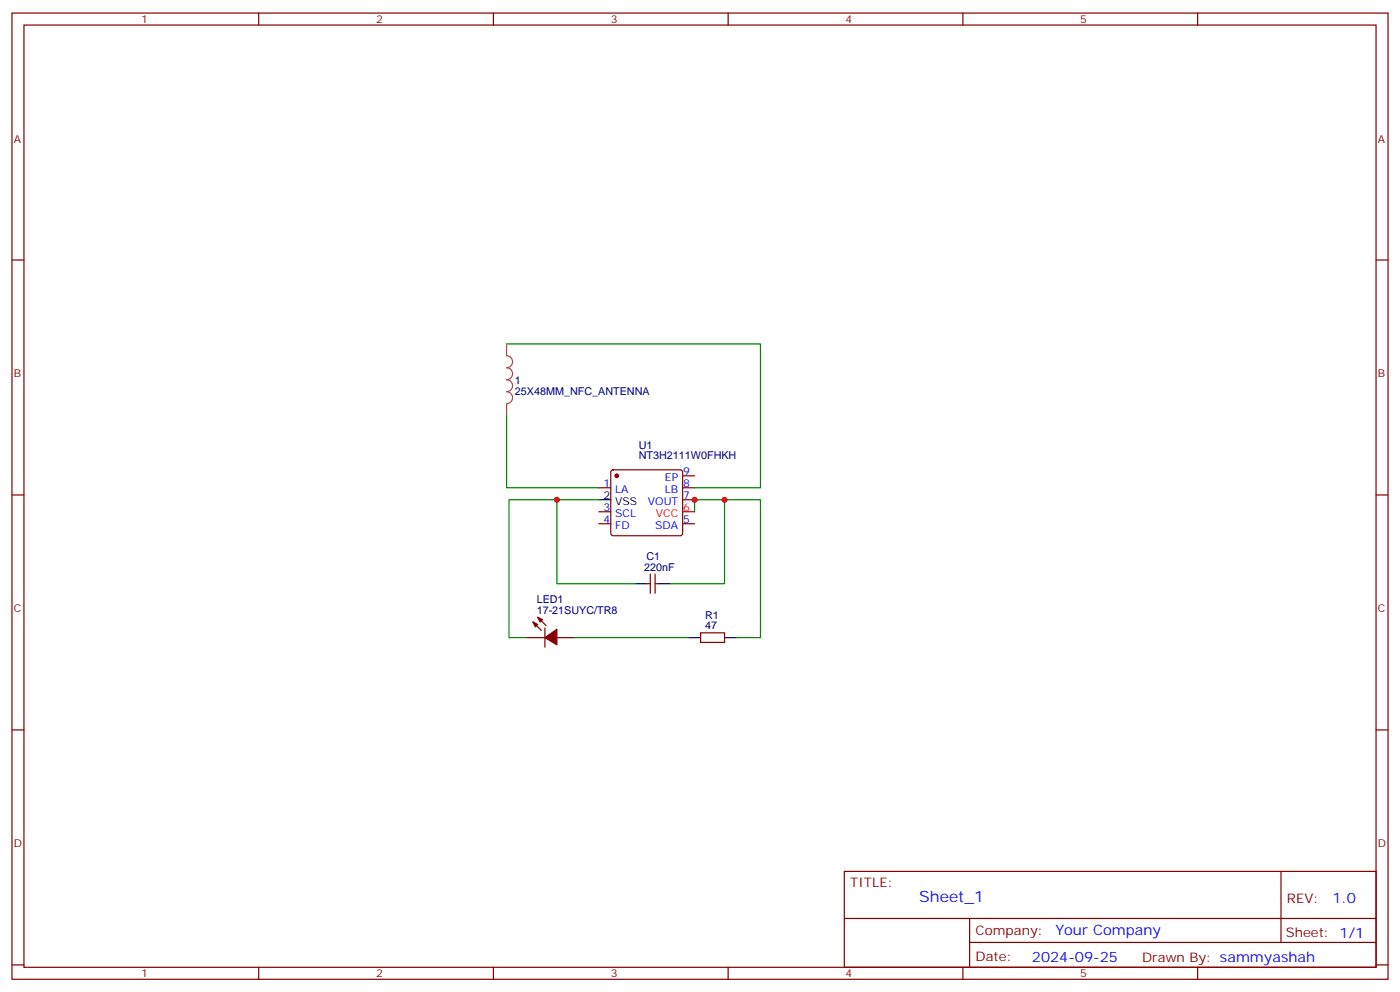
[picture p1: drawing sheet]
<svg xmlns="http://www.w3.org/2000/svg" width="412mm" height="292mm" viewBox="0 0 412 292" stroke-linecap="round" stroke-linejoin="round" font-family="sans-serif">
<g fill="none" stroke="#870000" stroke-width=".35">
<path d="M3.5 3.8h405.4v284.4h-405.4zM7.1 7.4h398.2v277.3h-398.2zM76.2 3.8v3.6M145.3 3.8v3.6M214.5 3.8v3.6M283.6 3.8v3.6M352.8 3.8v3.6M3.5 76.5h3.6M405.3 76.5h3.6M180.2 138.5l.4-.2h19.8l.5 .2 .2 .5v18l-.3 .4-.4 .3h-19.8l-.5-.3-.2-.4v-18zM3.5 145.7h3.6M176.4 143.5h3.5"/>
<path d="M176.4 154.1h3.5M176.4 150.6h3.5M201.1 140h3.5M201.1 143.5h3.5M201.1 147.1h3.5M201.1 154.1h3.5M405.3 145.7h3.6M190.5 171.8h1.1M191.6 168.9v5.7M193 168.9v5.7M193 171.8h1M155.2 187.6h5.3"/>
<path d="M157 183.1l2.5 2.4M158.4 181.6l2.5 2.5M160.5 184.8v5.7M164 187.6h5.3M206.4 186.2h7v2.9h-7zM3.5 214.8h3.6M405.3 214.8h3.6M248.7 256.4h156.6v28.3h-156.6zM377.3 256.5v20.8M248.7 270.3h156.5M285.6 277.3h119.6M285.6 270.3v14.1"/>
<path d="M3.5 284h3.6M76.2 284.7v3.5M145.3 284.7v3.5M214.5 284.7v3.5M283.6 284.7v3.5M352.8 284.7v3.5M405.3 284h3.6"/>
</g>
<path d="M201.1 150.6h3.5" fill="none" stroke="#f00" stroke-width=".35"/>
<path d="M176.4 147.1h3.5M187 171.8h3.5M194 171.8h3.6M202.8 187.6h3.6M213.4 187.6h3.6" fill="none" stroke="#000" stroke-width=".35"/>
<g fill="#870000" stroke="#870000" stroke-width=".35">
<path d="M157 183.1l1.4 .7-.7 .7z"/>
<path d="M158.4 181.6l1.4 .8-.7 .7z"/>
<path d="M160.5 187.6l3.5-2.4v4.6z"/>
<circle cx="181.7" cy="140" r=".53"/>
</g>
<path d="M149.2 101.2h74.8v42.3h-19.4M149.2 122.4v21.1h27.2M164 147.1h-14.1v40.5h5.3M176.4 147.1h-12.4v24.7h23M204.6 150.6v-3.5h8.8v24.7h-15.8M213.4 147.1h10.6v40.5h-7M169.3 187.6h33.5" fill="none" stroke="#008700" stroke-width=".35"/>
<path d="M149.2 101.2v3.5a1.76 1.76 0 0 1 1.8 1.7 1.76 1.76 0 0 1-1.8 1.8 1.76 1.76 0 0 1 1.8 1.8 1.76 1.76 0 0 1-1.8 1.7 1.76 1.76 0 0 1 1.8 1.8 1.76 1.76 0 0 1-1.8 1.8 1.76 1.76 0 0 1 1.8 1.7 1.76 1.76 0 0 1-1.8 1.8M149.2 118.9v3.5" fill="none" stroke="#a64a4a" stroke-width=".35"/>
<g fill="#c00">
<circle cx="204.6" cy="147.1" r=".88"/>
<circle cx="213.4" cy="147.1" r=".88"/>
<circle cx="164" cy="147.1" r=".88"/>
</g>
<text font-size="4.6" fill="#00f" x="270.8" y="265.5">Sheet_1</text>
<g font-size="4.2" fill="#00f">
<text x="392.5" y="265.7">1.0</text>
<text x="310.9" y="275.3">Your Company</text>
<text x="304" y="283.1">2024-09-25</text>
</g>
<g font-size="3.9" fill="#800">
<text x="250.5" y="261">TITLE:</text>
<text x="379.1" y="265.7">REV:</text>
<text x="287.4" y="275.2">Company:</text>
<text x="378.7" y="275.8">Sheet: 1/1</text>
<text x="287.4" y="282.9">Date:</text>
<text x="336.4" y="283">Drawn By: sammyashah</text>
</g>
<g font-size="3.2" fill="#800">
<text x="41.6" y="6.8">1</text>
<text x="110.8" y="6.8">2</text>
<text x="179.9" y="6.8">3</text>
<text x="249.1" y="6.8">4</text>
<text x="318.2" y="6.8">5</text>
<text x="4.1" y="41.9">A</text>
<text x="405.9" y="41.9">A</text>
<text x="4.1" y="111.1">B</text>
<text x="405.9" y="111.1">B</text>
<text x="4.1" y="180.2">C</text>
<text x="405.9" y="180.2">C</text>
<text x="4.1" y="249.4">D</text>
<text x="405.9" y="249.4">D</text>
<text x="41.6" y="287.7">1</text>
<text x="110.8" y="287.7">2</text>
<text x="179.9" y="287.7">3</text>
<text x="249.1" y="287.7">4</text>
<text x="318.2" y="287.7">5</text>
</g>
<g font-size="3.2" fill="#000080">
<text x="151.7" y="112.9">1</text>
<text x="151.7" y="116.2">25X48MM_NFC_ANTENNA</text>
<text x="188.2" y="135.2">NT3H2111W0FHKH</text>
<text x="188.2" y="132.2">U1</text>
<text x="189.8" y="167.9">220nF</text>
<text x="190.4" y="164.8">C1</text>
<text x="158.1" y="177.5">LED1</text>
<text x="158.1" y="180.6">17-21SUYC/TR8</text>
<text x="207.7" y="185.2">47</text>
<text x="207.7" y="182.1">R1</text>
</g>
<g font-size="3.2" fill="#00f">
<text x="177.7" y="143.2">1</text>
<text x="195.9" y="141.4">EP</text>
<text x="201.3" y="139.7">9</text>
<text x="201.3" y="143.2">8</text>
<text x="181.2" y="145">LA</text>
<text x="190.8" y="148.5">VOUT</text>
<text x="195.8" y="145">LB</text>
<text x="201.3" y="146.7">7</text>
<text x="177.7" y="153.8">4</text>
<text x="177.7" y="150.2">3</text>
<text x="181.2" y="155.5">FD</text>
<text x="181.2" y="152">SCL</text>
<text x="193" y="155.5">SDA</text>
<text x="201.3" y="153.8">5</text>
</g>
<g font-size="3.2">
<text x="177.7" y="146.7">2</text>
<text x="181.2" y="148.5">VSS</text>
</g>
<g font-size="3.2" fill="#f00">
<text x="193.2" y="152">VCC</text>
<text x="201.3" y="150.2">6</text>
</g>
</svg>
